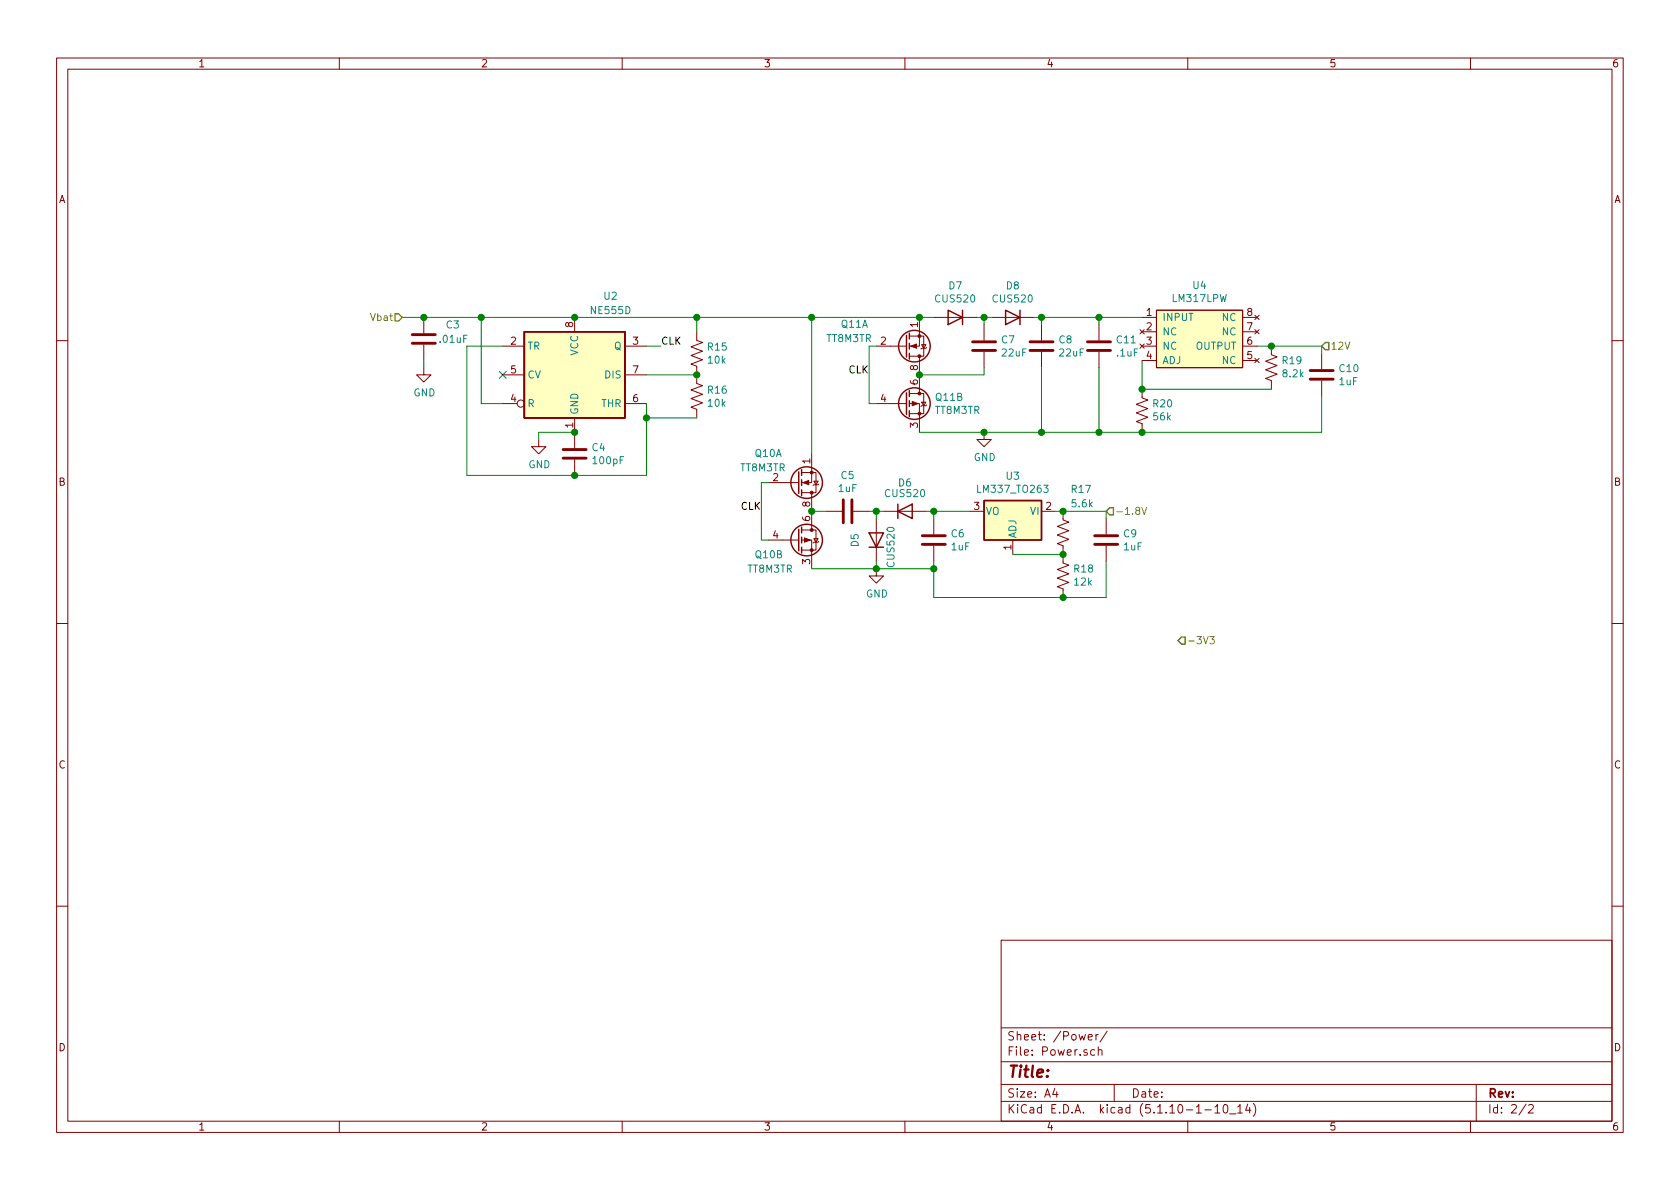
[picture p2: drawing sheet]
EESchema Schematic File Version 4
EELAYER 30 0
EELAYER END
$Descr A4 11693 8268
encoding utf-8
Sheet 2 2
Title ""
Date ""
Rev ""
Comp ""
Comment1 ""
Comment2 ""
Comment3 ""
Comment4 ""
$EndDescr
Text HLabel 2800 2200 0    50   Input ~ 0
Vbat
Text HLabel 7700 3550 2    50   Input ~ 0
-1.8V
Text HLabel 9200 2400 2    50   Input ~ 0
12V
$Comp
L Device:R_US R15
U 1 1
P 4850 2450
F 0 "R15" H 4918 2496 50  0000 L CNN
F 1 "10k" H 4918 2405 50  0000 L CNN
F 2 "Resistor_SMD:R_0603_1608Metric_Pad0.98x0.95mm_HandSolder" V 4890 2440 50  0001 C CNN
F 3 "~" H 4850 2450 50  0001 C CNN
	1    4850 2450
	1    0    0    -1  
$EndComp
$Comp
L Device:R_US R16
U 1 1
P 4850 2750
F 0 "R16" H 4918 2796 50  0000 L CNN
F 1 "10k" H 4918 2705 50  0000 L CNN
F 2 "Resistor_SMD:R_0603_1608Metric_Pad0.98x0.95mm_HandSolder" V 4890 2740 50  0001 C CNN
F 3 "~" H 4850 2750 50  0001 C CNN
	1    4850 2750
	1    0    0    -1  
$EndComp
$Comp
L Device:C C4
U 1 1
P 4000 3150
F 0 "C4" H 4115 3196 50  0000 L CNN
F 1 "100pF" H 4115 3105 50  0000 L CNN
F 2 "Capacitor_SMD:C_0603_1608Metric_Pad1.08x0.95mm_HandSolder" H 4038 3000 50  0001 C CNN
F 3 "~" H 4000 3150 50  0001 C CNN
	1    4000 3150
	1    0    0    -1  
$EndComp
Wire Wire Line
	4500 2600 4850 2600
Wire Wire Line
	4500 2800 4500 2900
Wire Wire Line
	4500 3300 4000 3300
Wire Wire Line
	3250 3300 3250 2400
Wire Wire Line
	3250 2400 3500 2400
Connection ~ 4850 2600
Wire Wire Line
	4850 2900 4500 2900
Connection ~ 4500 2900
Wire Wire Line
	4500 2900 4500 3300
$Comp
L power:GND #PWR011
U 1 1
P 3750 3050
F 0 "#PWR011" H 3750 2800 50  0001 C CNN
F 1 "GND" H 3755 2877 50  0000 C CNN
F 2 "" H 3750 3050 50  0001 C CNN
F 3 "" H 3750 3050 50  0001 C CNN
	1    3750 3050
	1    0    0    -1  
$EndComp
Wire Wire Line
	3500 2800 3350 2800
Wire Wire Line
	3350 2800 3350 2200
Wire Wire Line
	3350 2200 4000 2200
$Comp
L Timer:NE555D U2
U 1 1
P 4000 2600
F 0 "U2" H 4250 3150 50  0000 C CNN
F 1 "NE555D" H 4250 3050 50  0000 C CNN
F 2 "Package_SO:SOIC-8_3.9x4.9mm_P1.27mm" H 4850 2200 50  0001 C CNN
F 3 "https://www.diodes.com/assets/Datasheets/NE555_SA555_NA555.pdf" H 4850 2200 50  0001 C CNN
	1    4000 2600
	1    0    0    -1  
$EndComp
NoConn ~ 3500 2600
Connection ~ 4000 3300
Wire Wire Line
	4000 3300 3250 3300
Wire Wire Line
	4000 3000 3750 3000
Wire Wire Line
	3750 3000 3750 3050
Connection ~ 4000 3000
Text Label 4600 2400 0    50   ~ 0
CLK
Wire Wire Line
	4600 2400 4500 2400
Wire Wire Line
	4000 2200 4850 2200
Wire Wire Line
	4850 2200 4850 2300
Connection ~ 4000 2200
$Comp
L Device:C C3
U 1 1
P 2950 2350
F 0 "C3" H 3100 2450 50  0000 L CNN
F 1 ".01uF" H 3050 2350 50  0000 L CNN
F 2 "Capacitor_SMD:C_0603_1608Metric_Pad1.08x0.95mm_HandSolder" H 2988 2200 50  0001 C CNN
F 3 "~" H 2950 2350 50  0001 C CNN
	1    2950 2350
	1    0    0    -1  
$EndComp
Wire Wire Line
	3350 2200 2950 2200
Connection ~ 3350 2200
$Comp
L power:GND #PWR010
U 1 1
P 2950 2550
F 0 "#PWR010" H 2950 2300 50  0001 C CNN
F 1 "GND" H 2955 2377 50  0000 C CNN
F 2 "" H 2950 2550 50  0001 C CNN
F 3 "" H 2950 2550 50  0001 C CNN
	1    2950 2550
	1    0    0    -1  
$EndComp
Wire Wire Line
	2950 2500 2950 2550
Wire Wire Line
	2800 2200 2950 2200
Connection ~ 2950 2200
$Comp
L Device:C C7
U 1 1
P 6850 2400
F 0 "C7" H 6965 2446 50  0000 L CNN
F 1 "22uF" H 6965 2355 50  0000 L CNN
F 2 "Capacitor_SMD:C_0805_2012Metric_Pad1.18x1.45mm_HandSolder" H 6888 2250 50  0001 C CNN
F 3 "~" H 6850 2400 50  0001 C CNN
F 4 " CL21A226MAQNNNE" H 6850 2400 50  0001 C CNN "PN"
	1    6850 2400
	1    0    0    -1  
$EndComp
$Comp
L Device:D D7
U 1 1
P 6650 2200
F 0 "D7" H 6650 1983 50  0000 C CNN
F 1 "CUS520" H 6650 2074 50  0000 C CNN
F 2 "Diode_SMD:D_SOD-323_HandSoldering" H 6650 2200 50  0001 C CNN
F 3 "https://toshiba.semicon-storage.com/info/docget.jsp?did=7041&prodName=CUS520" H 6650 2200 50  0001 C CNN
	1    6650 2200
	-1   0    0    1   
$EndComp
$Comp
L Device:C C8
U 1 1
P 7250 2400
F 0 "C8" H 7365 2446 50  0000 L CNN
F 1 "22uF" H 7365 2355 50  0000 L CNN
F 2 "Capacitor_SMD:C_0805_2012Metric_Pad1.18x1.45mm_HandSolder" H 7288 2250 50  0001 C CNN
F 3 "~" H 7250 2400 50  0001 C CNN
F 4 " CL21A226MAQNNNE" H 7250 2400 50  0001 C CNN "PN"
	1    7250 2400
	1    0    0    -1  
$EndComp
Connection ~ 4850 2200
Wire Wire Line
	6400 2600 6850 2600
Wire Wire Line
	6850 2600 6850 2550
Wire Wire Line
	6800 2200 6850 2200
Wire Wire Line
	6850 2250 6850 2200
Connection ~ 6850 2200
Wire Wire Line
	6850 2200 6900 2200
Wire Wire Line
	7200 2200 7250 2200
Wire Wire Line
	7250 2200 7250 2250
Connection ~ 7250 2200
$Comp
L power:GND #PWR013
U 1 1
P 6850 3000
F 0 "#PWR013" H 6850 2750 50  0001 C CNN
F 1 "GND" H 6855 2827 50  0000 C CNN
F 2 "" H 6850 3000 50  0001 C CNN
F 3 "" H 6850 3000 50  0001 C CNN
	1    6850 3000
	1    0    0    -1  
$EndComp
$Comp
L power:GND #PWR012
U 1 1
P 6100 3950
F 0 "#PWR012" H 6100 3700 50  0001 C CNN
F 1 "GND" H 6105 3777 50  0000 C CNN
F 2 "" H 6100 3950 50  0001 C CNN
F 3 "" H 6100 3950 50  0001 C CNN
	1    6100 3950
	1    0    0    -1  
$EndComp
$Comp
L Device:C C6
U 1 1
P 6500 3750
F 0 "C6" H 6615 3796 50  0000 L CNN
F 1 "1uF" H 6615 3705 50  0000 L CNN
F 2 "Capacitor_SMD:C_0603_1608Metric_Pad1.08x0.95mm_HandSolder" H 6538 3600 50  0001 C CNN
F 3 "~" H 6500 3750 50  0001 C CNN
	1    6500 3750
	1    0    0    -1  
$EndComp
Text Label 5300 3550 2    50   ~ 0
CLK
Text Label 6050 2600 2    50   ~ 0
CLK
$Comp
L Device:D D8
U 1 1
P 7050 2200
F 0 "D8" H 7050 1983 50  0000 C CNN
F 1 "CUS520" H 7050 2074 50  0000 C CNN
F 2 "Diode_SMD:D_SOD-323_HandSoldering" H 7050 2200 50  0001 C CNN
F 3 "https://toshiba.semicon-storage.com/info/docget.jsp?did=7041&prodName=CUS520" H 7050 2200 50  0001 C CNN
	1    7050 2200
	-1   0    0    1   
$EndComp
$Comp
L Device:D D6
U 1 1
P 6300 3550
F 0 "D6" H 6300 3750 50  0000 C CNN
F 1 "CUS520" H 6300 3676 50  0000 C CNN
F 2 "Diode_SMD:D_SOD-323_HandSoldering" H 6300 3550 50  0001 C CNN
F 3 "https://toshiba.semicon-storage.com/info/docget.jsp?did=7041&prodName=CUS520" H 6300 3550 50  0001 C CNN
	1    6300 3550
	1    0    0    -1  
$EndComp
$Comp
L Device:D D5
U 1 1
P 6100 3750
F 0 "D5" H 6150 3900 50  0000 R CNN
F 1 "CUS520" H 6200 3650 50  0000 R CNN
F 2 "Diode_SMD:D_SOD-323_HandSoldering" H 6100 3750 50  0001 C CNN
F 3 "https://toshiba.semicon-storage.com/info/docget.jsp?did=7041&prodName=CUS520" H 6100 3750 50  0001 C CNN
	1    6100 3750
	0    -1   -1   0   
$EndComp
$Comp
L Device:C C5
U 1 1
P 5900 3550
F 0 "C5" V 5648 3550 50  0000 C CNN
F 1 "1uF" V 5739 3550 50  0000 C CNN
F 2 "Capacitor_SMD:C_0603_1608Metric_Pad1.08x0.95mm_HandSolder" H 5938 3400 50  0001 C CNN
F 3 "~" H 5900 3550 50  0001 C CNN
	1    5900 3550
	0    1    1    0   
$EndComp
Text HLabel 8200 4450 2    50   Input ~ 0
-3V3
$Comp
L Device:C C9
U 1 1
P 7700 3750
F 0 "C9" H 7815 3796 50  0000 L CNN
F 1 "1uF" H 7815 3705 50  0000 L CNN
F 2 "Capacitor_SMD:C_0603_1608Metric_Pad1.08x0.95mm_HandSolder" H 7738 3600 50  0001 C CNN
F 3 "~" H 7700 3750 50  0001 C CNN
	1    7700 3750
	1    0    0    -1  
$EndComp
$Comp
L Device:R_US R18
U 1 1
P 7400 4000
F 0 "R18" H 7332 3954 50  0000 R CNN
F 1 "12k" H 7332 4045 50  0000 R CNN
F 2 "Resistor_SMD:R_0603_1608Metric_Pad0.98x0.95mm_HandSolder" V 7440 3990 50  0001 C CNN
F 3 "~" H 7400 4000 50  0001 C CNN
	1    7400 4000
	-1   0    0    1   
$EndComp
$Comp
L Device:R_US R17
U 1 1
P 7400 3700
F 0 "R17" H 7350 3400 50  0000 R CNN
F 1 "5.6k" H 7350 3500 50  0000 R CNN
F 2 "Resistor_SMD:R_0603_1608Metric_Pad0.98x0.95mm_HandSolder" V 7440 3690 50  0001 C CNN
F 3 "~" H 7400 3700 50  0001 C CNN
	1    7400 3700
	-1   0    0    1   
$EndComp
$Comp
L Multimeter:TT8M3TR Q11
U 2 1
P 6300 2800
F 0 "Q11" H 6505 2846 50  0000 L CNN
F 1 "TT8M3TR" H 6505 2755 50  0000 L CNN
F 2 "footprints:TT8M3" H 6500 2725 50  0001 L CNN
F 3 "https://media.digikey.com/pdf/Data%20Sheets/Rohm%20PDFs/TT8M3.pdf" H 6400 2800 50  0001 L CNN
	2    6300 2800
	1    0    0    -1  
$EndComp
$Comp
L Multimeter:TT8M3TR Q11
U 1 1
P 6300 2400
F 0 "Q11" H 5850 2250 50  0000 L CNN
F 1 "TT8M3TR" H 5750 2350 50  0000 L CNN
F 2 "footprints:TT8M3" H 6500 2325 50  0001 L CNN
F 3 "https://media.digikey.com/pdf/Data%20Sheets/Rohm%20PDFs/TT8M3.pdf" H 6400 2400 50  0001 L CNN
	1    6300 2400
	1    0    0    1   
$EndComp
Connection ~ 6400 2600
Connection ~ 6400 2200
Wire Wire Line
	6400 2200 6500 2200
Wire Wire Line
	4850 2200 5650 2200
Wire Wire Line
	6050 2400 6050 2800
Wire Wire Line
	6050 2800 6100 2800
Wire Wire Line
	6050 2400 6100 2400
$Comp
L Multimeter:TT8M3TR Q10
U 2 1
P 5550 3750
F 0 "Q10" H 5250 3650 50  0000 L CNN
F 1 "TT8M3TR" H 5200 3550 50  0000 L CNN
F 2 "footprints:TT8M3" H 5750 3675 50  0001 L CNN
F 3 "https://media.digikey.com/pdf/Data%20Sheets/Rohm%20PDFs/TT8M3.pdf" H 5650 3750 50  0001 L CNN
	2    5550 3750
	1    0    0    -1  
$EndComp
$Comp
L Multimeter:TT8M3TR Q10
U 1 1
P 5550 3350
F 0 "Q10" H 5250 3150 50  0000 L CNN
F 1 "TT8M3TR" H 5150 3250 50  0000 L CNN
F 2 "footprints:TT8M3" H 5750 3275 50  0001 L CNN
F 3 "https://media.digikey.com/pdf/Data%20Sheets/Rohm%20PDFs/TT8M3.pdf" H 5650 3350 50  0001 L CNN
	1    5550 3350
	1    0    0    1   
$EndComp
Wire Wire Line
	5350 3350 5300 3350
Wire Wire Line
	5300 3350 5300 3750
Wire Wire Line
	5300 3750 5350 3750
Wire Wire Line
	5650 3550 5750 3550
Connection ~ 5650 3550
Wire Wire Line
	6100 3950 5650 3950
Wire Wire Line
	6100 3950 6500 3950
Wire Wire Line
	6500 3950 6500 3900
Connection ~ 6100 3950
Wire Wire Line
	7400 3850 7050 3850
Connection ~ 7400 3850
Wire Wire Line
	6500 3950 6500 4150
Wire Wire Line
	6500 4150 7400 4150
Connection ~ 6500 3950
Wire Wire Line
	7400 3550 7700 3550
Wire Wire Line
	7700 3900 7700 4150
Wire Wire Line
	7700 4150 7400 4150
Connection ~ 7400 4150
Wire Wire Line
	7350 3550 7400 3550
Connection ~ 7400 3550
Wire Wire Line
	7700 3550 7700 3600
Wire Wire Line
	6050 3550 6100 3550
Wire Wire Line
	6100 3550 6100 3600
Connection ~ 6100 3550
Wire Wire Line
	6100 3550 6150 3550
Wire Wire Line
	6450 3550 6500 3550
Wire Wire Line
	6500 3550 6500 3600
Wire Wire Line
	6500 3550 6750 3550
Connection ~ 6500 3550
Wire Wire Line
	6100 3900 6100 3950
Wire Wire Line
	5650 3150 5650 2200
Connection ~ 5650 2200
Wire Wire Line
	5650 2200 6400 2200
$Comp
L Device:R_US R19
U 1 1
P 8850 2550
F 0 "R19" H 8782 2504 50  0000 R CNN
F 1 "8.2k" H 8782 2595 50  0000 R CNN
F 2 "Resistor_SMD:R_0603_1608Metric_Pad0.98x0.95mm_HandSolder" V 8890 2540 50  0001 C CNN
F 3 "~" H 8850 2550 50  0001 C CNN
	1    8850 2550
	-1   0    0    1   
$EndComp
$Comp
L Device:R_US R20
U 1 1
P 7950 2850
F 0 "R20" H 7882 2804 50  0000 R CNN
F 1 "56k" H 7882 2895 50  0000 R CNN
F 2 "Resistor_SMD:R_0603_1608Metric_Pad0.98x0.95mm_HandSolder" V 7990 2840 50  0001 C CNN
F 3 "~" H 7950 2850 50  0001 C CNN
	1    7950 2850
	-1   0    0    1   
$EndComp
$Comp
L Device:C C10
U 1 1
P 9200 2600
F 0 "C10" H 9315 2646 50  0000 L CNN
F 1 "1uF" H 9315 2555 50  0000 L CNN
F 2 "Capacitor_SMD:C_0603_1608Metric_Pad1.08x0.95mm_HandSolder" H 9238 2450 50  0001 C CNN
F 3 "~" H 9200 2600 50  0001 C CNN
	1    9200 2600
	1    0    0    -1  
$EndComp
Wire Wire Line
	8850 2400 9200 2400
Wire Wire Line
	9200 2400 9200 2450
Wire Wire Line
	9200 2750 9200 3000
Wire Wire Line
	6400 3000 6850 3000
Connection ~ 6850 3000
Wire Wire Line
	6850 3000 7250 3000
$Comp
L Regulator_Linear:LM337_TO263 U3
U 1 1
P 7050 3550
F 0 "U3" H 7050 3308 50  0000 C CNN
F 1 "LM337_TO263" H 7050 3399 50  0000 C CNN
F 2 "Package_TO_SOT_SMD:TO-263-2" H 7050 3350 50  0001 C CIN
F 3 "https://www.onsemi.com/pub/Collateral/LM337-D.PDF" H 7050 3550 50  0001 C CNN
	1    7050 3550
	-1   0    0    1   
$EndComp
$Comp
L Multimeter:LM317LPW U4
U 1 1
P 8350 2050
F 0 "U4" H 8350 2125 50  0000 C CNN
F 1 "LM317LPW" H 8350 2034 50  0000 C CNN
F 2 "Package_SO:TSSOP-8_4.4x3mm_P0.65mm" H 8350 2050 50  0001 C CNN
F 3 "https://www.ti.com/lit/ds/symlink/lm317l.pdf?HQS=dis-dk-null-digikeymode-dsf-pf-null-wwe&ts=1634195790021&ref_url=https%253A%252F%252Fwww.ti.com%252Fgeneral%252Fdocs%252Fsuppproductinfo.tsp%253FdistId%253D10%2526gotoUrl%253Dhttps%253A%252F%252Fwww.ti.com%252Flit%252Fgpn%252Flm317l" H 8350 2050 50  0001 C CNN
	1    8350 2050
	1    0    0    -1  
$EndComp
Wire Wire Line
	7250 2550 7250 3000
$Comp
L Device:C C11
U 1 1
P 7650 2400
F 0 "C11" H 7765 2446 50  0000 L CNN
F 1 ".1uF" H 7765 2355 50  0000 L CNN
F 2 "Capacitor_SMD:C_0603_1608Metric_Pad1.08x0.95mm_HandSolder" H 7688 2250 50  0001 C CNN
F 3 "~" H 7650 2400 50  0001 C CNN
	1    7650 2400
	1    0    0    -1  
$EndComp
Wire Wire Line
	7650 2200 7650 2250
Wire Wire Line
	7250 2200 7650 2200
Wire Wire Line
	7650 2550 7650 3000
Wire Wire Line
	7650 3000 7250 3000
Connection ~ 7250 3000
Wire Wire Line
	7650 2200 7950 2200
Connection ~ 7650 2200
Wire Wire Line
	7950 2700 7950 2500
Wire Wire Line
	7950 2700 8850 2700
Wire Wire Line
	7650 3000 7950 3000
Connection ~ 7650 3000
Connection ~ 7950 2700
Wire Wire Line
	7950 3000 9200 3000
Connection ~ 7950 3000
Wire Wire Line
	8750 2400 8850 2400
Connection ~ 8850 2400
$EndSCHEMATC
